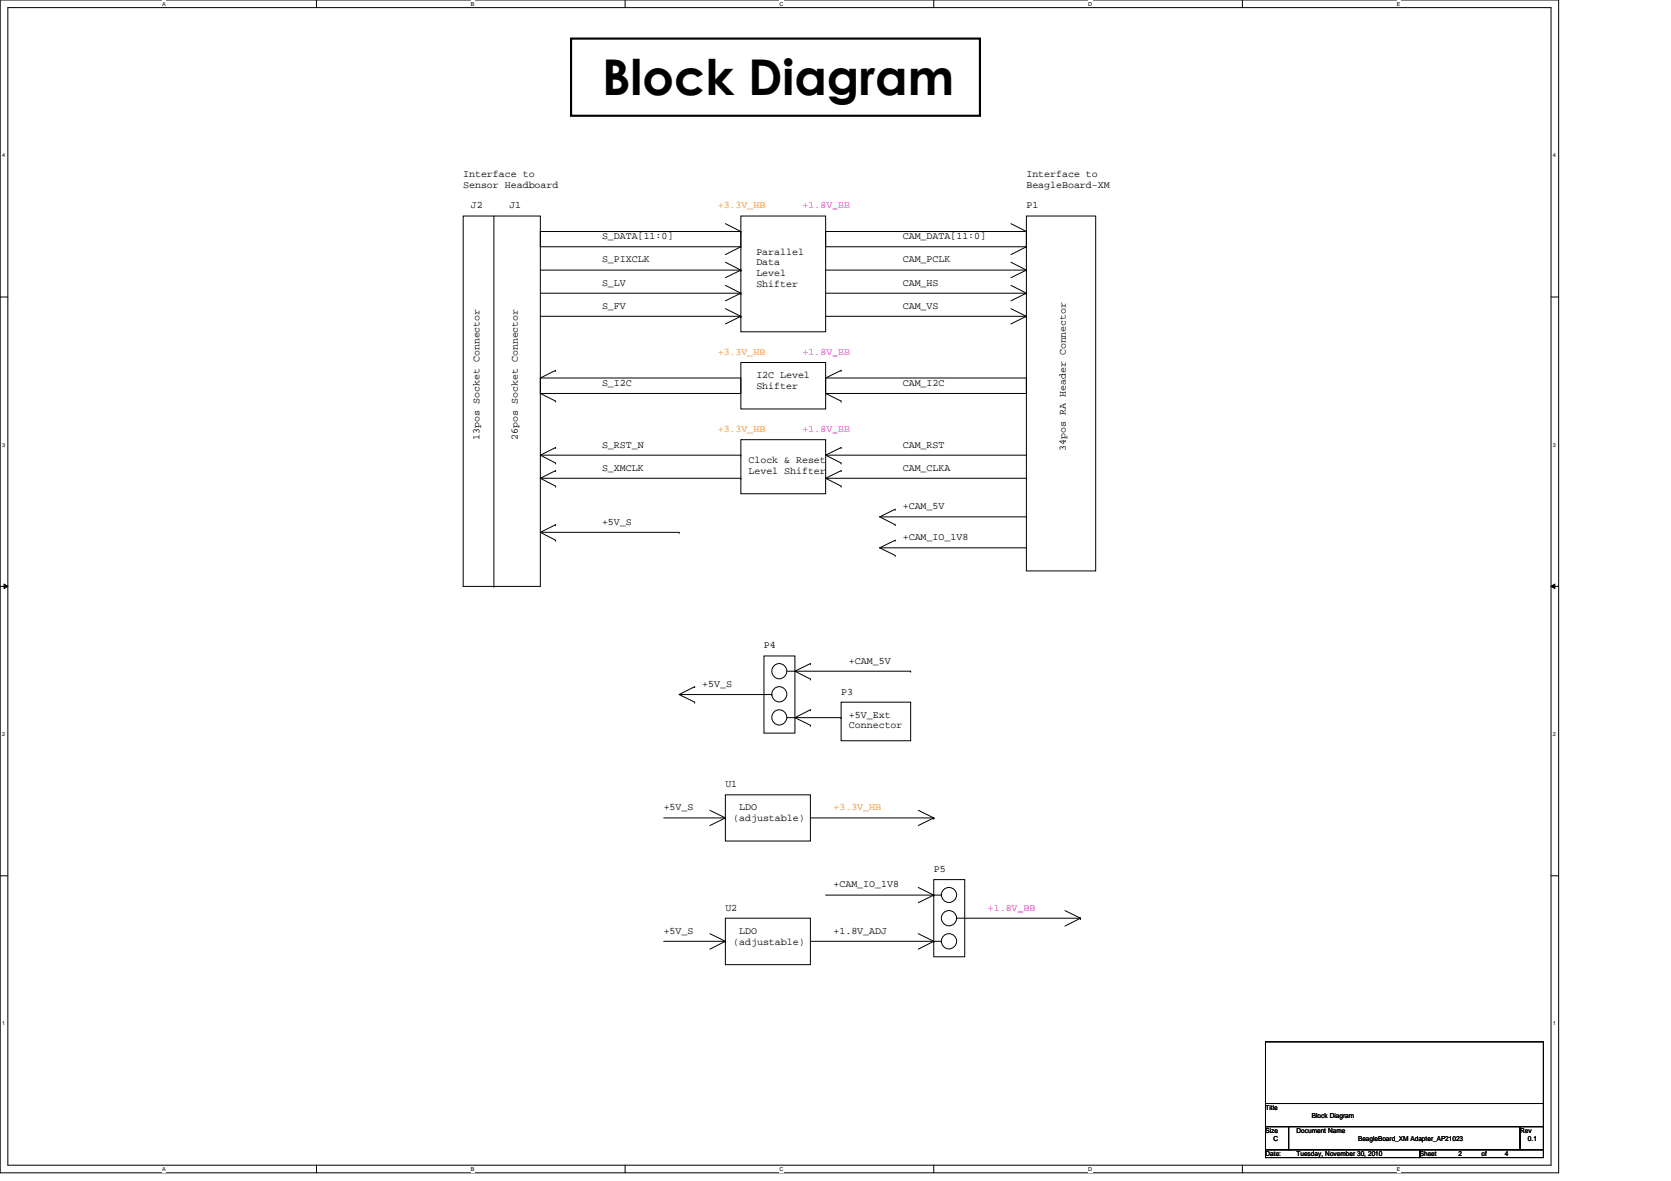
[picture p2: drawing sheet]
<svg xmlns="http://www.w3.org/2000/svg" width="297mm" height="210mm" viewBox="0 0 297 210" stroke-linecap="round" stroke-linejoin="round" font-family="sans-serif">
<path d="M0 0h277.1v208.4h-277.1zM1.4 1.4h274.3v205.7h-274.3z" fill="none" stroke="#000" stroke-width=".18"/>
<g fill="#fff">
<path d="M28.8 .1h.7v1.1h-.7z"/>
<path d="M28.8 207.2h.7v1.1h-.7z"/>
</g>
<path d="M56.3 0v1.4M56.3 207.1v1.3" fill="none" stroke="#000" stroke-width=".18"/>
<g fill="#fff">
<path d="M83.7 .1h.6v1.1h-.6z"/>
<path d="M83.7 207.2h.6v1.1h-.6z"/>
</g>
<path d="M111.1 0v1.4M111.1 207.1v1.3" fill="none" stroke="#000" stroke-width=".18"/>
<g fill="#fff">
<path d="M138.6 .1h.7v1.1h-.7z"/>
<path d="M138.6 207.2h.7v1.1h-.7z"/>
</g>
<path d="M166 0v1.4M166 207.1v1.3" fill="none" stroke="#000" stroke-width=".18"/>
<g fill="#fff">
<path d="M193.4 .1h.7v1.1h-.7z"/>
<path d="M193.4 207.2h.7v1.1h-.7z"/>
</g>
<path d="M220.8 0v1.4M220.8 207.1v1.3" fill="none" stroke="#000" stroke-width=".18"/>
<g fill="#fff">
<path d="M248.3 .1h.6v1.1h-.6z"/>
<path d="M248.3 207.2h.6v1.1h-.6z"/>
<path d="M.4 27.1h.5v1.1h-.5z"/>
<path d="M276.1 27.1h.5v1.1h-.5z"/>
<path d="M.4 78.5h.5v1.1h-.5z"/>
<path d="M276.1 78.5h.5v1.1h-.5z"/>
</g>
<path d="M0 52.8h1.4M275.7 52.8h1.4" fill="none" stroke="#000" stroke-width=".18"/>
<g fill="#fff">
<path d="M.4 129.9h.5v1.1h-.5z"/>
<path d="M276.1 129.9h.5v1.1h-.5z"/>
</g>
<path d="M0 104.2h1.4M.7 103.8l.7 .4-.7 .4zM275.7 104.2l.7-.4v.8zM275.7 104.2h1.4" fill="none" stroke="#000" stroke-width=".18"/>
<path d="M.7 103.8l.7 .4-.7 .4zM275.7 104.2l.7-.4v.8z" fill="#000"/>
<g fill="#fff">
<path d="M.4 181.4h.5v1.1h-.5z"/>
<path d="M276.1 181.4h.5v1.1h-.5z"/>
</g>
<g fill="none" stroke="#000" stroke-width=".18">
<path d="M82.3 38.4h13.8v65.8h-13.8zM87.8 38.4v65.8M128.9 39.8l2.8 1.3M131.7 38.4h15.1v20.6h-15.1zM179.7 39.8l2.8 1.3M182.5 38.4h12.3v63.1h-12.3zM96.1 41.1h35.6v2.8h-35.6zM96.1 52.1h35.6M96.1 56.2h35.6M96.1 48h35.6M128.9 54.9l2.8 1.3M128.9 50.7l2.8 1.4"/>
<path d="M128.9 46.6l2.8 1.4M131.7 52.1h.1M131.7 56.2h.1M131.7 48h.1M131.7 43.9h.1M131.7 41.1h.1M131.7 56.2l-2.8 1.4M131.7 52.1l-2.8 1.4M131.7 48l-2.8 1.4M131.7 43.9l-2.8 1.4M146.8 41.1h35.7v2.8h-35.7zM146.8 52.1h35.7"/>
<path d="M146.8 56.2h35.7M146.8 48h35.7M179.7 54.9l2.8 1.3M179.7 50.7l2.8 1.4M179.7 46.6l2.8 1.4M182.5 52.1h.1M182.5 56.2h.1M182.5 48h.1M182.5 43.9h.1M182.5 41.1h.1M182.5 56.2l-2.8 1.4M182.5 52.1l-2.8 1.4"/>
<path d="M182.5 48l-2.8 1.4M182.5 43.9l-2.8 1.4M96.1 67.2h35.6v2.7h-35.6zM96.1 69.9l2.7 1.4M98.8 65.8h.1M98.8 71.3h.1M98.8 79.5h.1M98.8 65.8l-2.7 1.4M98.8 79.5l-2.7 1.4M131.7 64.4h15.1v8.3h-15.1zM131.7 78.1h15.1v9.7h-15.1zM146.8 67.2h35.7v2.7h-35.7z"/>
<path d="M146.8 69.9l2.7 1.4M149.5 65.8h.1M149.5 71.3h.1M149.5 79.5h.1M149.5 65.8l-2.7 1.4M149.5 79.5l-2.7 1.4M96.1 80.9h35.6M96.1 85h35.6M96.1 80.9l2.7 1.4M96.1 85l2.7 1.4M96.1 94.6l2.7 1.4M96.1 94.6h24.6"/>
<path d="M98.8 82.3h.1M98.8 83.7h.1M98.8 86.4h.1M98.8 93.3h.1M98.8 96h.1M98.8 83.7l-2.7 1.3M98.8 93.3l-2.7 1.3M120.7 94.6h.1M131.7 85h.1M131.7 80.9h.1M146.8 80.9h35.7M146.8 80.9l2.7 1.4"/>
<path d="M146.8 85l2.7 1.4M146.8 85h35.7M149.5 82.3h.1M149.5 83.7h.1M149.5 86.4h.1M149.5 83.7l-2.7 1.3M156.4 91.9l2.7 1.4M156.4 91.9h26.1M156.4 97.4l2.7 1.3M156.4 97.4h26.1M159.1 90.5h.1M159.1 93.3h.1"/>
<path d="M159.1 96h.1M159.1 98.7h.1M159.1 90.5l-2.7 1.4M159.1 96l-2.7 1.4M182.5 80.9h.1M182.5 85h.1M182.5 91.9h.1M182.5 97.4h.1M87.8 104.2h.1M135.8 116.6h5.5v13.7h-5.5zM139.9 119.3h22M144.1 117.9h.1"/>
<path d="M144.1 117.9l-2.8 1.4 2.8 1.4M161.9 119.3h.1M120.7 123.4h16.5M120.7 123.4l2.8 1.4M123.5 122h.1M123.5 124.8h.1M123.5 122l-2.8 1.4M137.2 123.4h.1M139.9 127.6h9.6M144.1 120.7h.1M144.1 126.2h.1M144.1 128.9h.1"/>
<path d="M144.1 126.2l-2.8 1.4 2.8 1.3M149.5 124.8h12.4v6.9h-12.4zM149.5 127.6h.1M0 155.7h1.4M118 145.4h10.9M126.2 144l2.7 1.4M128.9 141.3h15.2v8.2h-15.2zM128.9 145.4h.1M128.9 145.4l-2.7 1.3M144.1 145.4h21.9M146.8 159.1h20.5M163.2 144l2.8 1.4"/>
<path d="M163.2 157.7l2.8 1.4M166 156.3h5.5v13.8h-5.5zM166 145.4h.1M166 159.1h.1M166 145.4l-2.8 1.3M166 159.1l-2.8 1.3M167.3 159.1h.1M275.7 155.7h1.4M118 167.3h10.9M126.2 165.9l2.7 1.4M128.9 163.2h15.2v8.2h-15.2zM128.9 167.3h.1"/>
<path d="M128.9 167.3l-2.7 1.4M144.1 167.3h23.2M163.2 165.9l2.8 1.4M166 167.3h.1M166 167.3l-2.8 1.4M167.3 167.3h.1M170.1 163.2h22M189.3 161.8l2.8 1.4M192.1 163.2h.1M192.1 163.2l-2.8 1.4M225 185.2h49.4v10.9h-49.4zM225 196.1h49.4v4.1h-49.4z"/>
<path d="M225 200.2h4.1v4.1h-4.1zM225 204.3h27.4v1.4h-27.4zM229.1 200.2h41.1v4.1h-41.1zM252.4 204.3h22v1.4h-22zM270.2 200.2h4.2v4.1h-4.2z"/>
<circle cx="138.5" cy="119.3" r="1.35"/>
<circle cx="138.5" cy="123.4" r="1.35"/>
<circle cx="138.5" cy="127.5" r="1.35"/>
<circle cx="168.7" cy="159.1" r="1.34"/>
<circle cx="168.7" cy="163.2" r="1.35"/>
<circle cx="168.7" cy="167.3" r="1.35"/>
</g>
<path d="M101.5 6.9h72.7v13.7h-72.7z" fill="none" stroke="#000" stroke-width=".38"/>
<text font-size="8.8" x="107" y="16.9">Block Diagram</text>
<g font-size="1.8">
<text x="82.3" y="31.5">Interface to</text>
<text x="82.3" y="33.4">Sensor Headboard</text>
<text x="182.5" y="31.5">Interface to</text>
<text x="182.5" y="33.4">BeagleBoard-XM</text>
<text x="83.7" y="37">J2</text>
<text x="90.5" y="37">J1</text>
<text x="182.5" y="37">P1</text>
<text x="107" y="46.7">S_PIXCLK</text>
<text x="107" y="42.5">S_DATA[11:0]</text>
<text x="134.4" y="45.3">Parallel</text>
<text x="134.4" y="47.2">Data</text>
<text x="160.5" y="42.5">CAM_DATA[11:0]</text>
<text x="160.5" y="46.7">CAM_PCLK</text>
<text x="107" y="50.8">S_LV</text>
<text x="134.4" y="49.1">Level</text>
<text x="134.4" y="51">Shifter</text>
<text x="160.5" y="50.8">CAM_HS</text>
<text x="107" y="54.9">S_FV</text>
<text x="160.5" y="54.9">CAM_VS</text>
<text x="107" y="68.6">S_I2C</text>
<text x="134.4" y="67.2">I2C Level</text>
<text x="134.4" y="69.1">Shifter</text>
<text x="160.5" y="68.6">CAM_I2C</text>
<text x="85.2" y="78.1" transform="rotate(-90 85.2 78.1)">13pos Socket Connector</text>
<text x="92.1" y="78.1" transform="rotate(-90 92.1 78.1)">26pos Socket Connector</text>
<text x="107" y="83.7">S_XMCLK</text>
<text x="107" y="79.5">S_RST_N</text>
<text x="133.1" y="82.3">Clock &amp; Reset</text>
<text x="160.5" y="79.5">CAM_RST</text>
<text x="160.5" y="83.7">CAM_CLKA</text>
<text x="189.4" y="80.1" transform="rotate(-90 189.4 80.1)">34pos RA Header Connector</text>
<text x="133.1" y="84.2">Level Shifter</text>
<text x="107" y="93.3">+5V_S</text>
<text x="160.5" y="90.6">+CAM_5V</text>
<text x="160.5" y="96">+CAM_IO_1V8</text>
<text x="135.8" y="115.2">P4</text>
<text x="150.9" y="118">+CAM_5V</text>
<text x="124.8" y="122.1">+5V_S</text>
<text x="149.5" y="123.4">P3</text>
<text x="150.9" y="127.6">+5V_Ext</text>
<text x="150.9" y="129.5">Connector</text>
<text x="128.9" y="139.9">U1</text>
<text x="118" y="144">+5V_S</text>
<text x="130.3" y="145.9">(adjustable)</text>
<text x="131.4" y="144">LDO</text>
<text x="166" y="155">P5</text>
<text x="128.9" y="161.8">U2</text>
<text x="148.2" y="157.7">+CAM_IO_1V8</text>
<text x="118" y="166">+5V_S</text>
<text x="130.3" y="167.9">(adjustable)</text>
<text x="131.4" y="166">LDO</text>
<text x="148.2" y="166">+1.8V_ADJ</text>
</g>
<g font-size="1.8" fill="#ff8000">
<text x="127.6" y="37">+3.3V_HB</text>
<text x="127.6" y="63.1">+3.3V_HB</text>
<text x="127.6" y="76.8">+3.3V_HB</text>
<text x="148.2" y="144">+3.3V_HB</text>
</g>
<g font-size="1.8" fill="#f0f">
<text x="142.7" y="37">+1.8V_BB</text>
<text x="142.7" y="63.1">+1.8V_BB</text>
<text x="142.7" y="76.8">+1.8V_BB</text>
<text x="175.6" y="161.8">+1.8V_BB</text>
</g>
<g font-size="1.2">
<text x="225" y="197.3">Title</text>
<text x="225" y="201.4">Size</text>
<text x="226.4" y="202.7">C</text>
<text x="230.5" y="201.4">Document Name</text>
<text x="233.2" y="198.6">Block Diagram</text>
<text x="241.4" y="202.7">BeagleBoard_XM Adapter_AP21023</text>
<text x="270.2" y="201.4">Rev</text>
<text x="271.6" y="202.7">0.1</text>
<text x="225" y="205.5">Date:</text>
<text x="230.5" y="205.5">Tuesday, November 30, 2010</text>
<text x="252.4" y="205.5">Sheet</text>
<text x="259.2" y="205.5">2</text>
<text x="263.4" y="205.5">of</text>
<text x="267.5" y="205.5">4</text>
</g>
<g font-size="1">
<text x="28.8" y="1">A</text>
<text x="83.7" y="1">B</text>
<text x="138.6" y="1">C</text>
<text x="193.4" y="1">D</text>
<text x="248.3" y="1">E</text>
<text x=".4" y="27.9">4</text>
<text x="276.1" y="27.9">4</text>
<text x=".4" y="79.4">3</text>
<text x="276.1" y="79.4">3</text>
<text x=".4" y="130.8">2</text>
<text x="276.1" y="130.8">2</text>
<text x=".4" y="182.2">1</text>
<text x="276.1" y="182.2">1</text>
<text x="28.8" y="208.1">A</text>
<text x="83.7" y="208.1">B</text>
<text x="138.6" y="208.1">C</text>
<text x="193.4" y="208.1">D</text>
<text x="248.3" y="208.1">E</text>
</g>
</svg>
